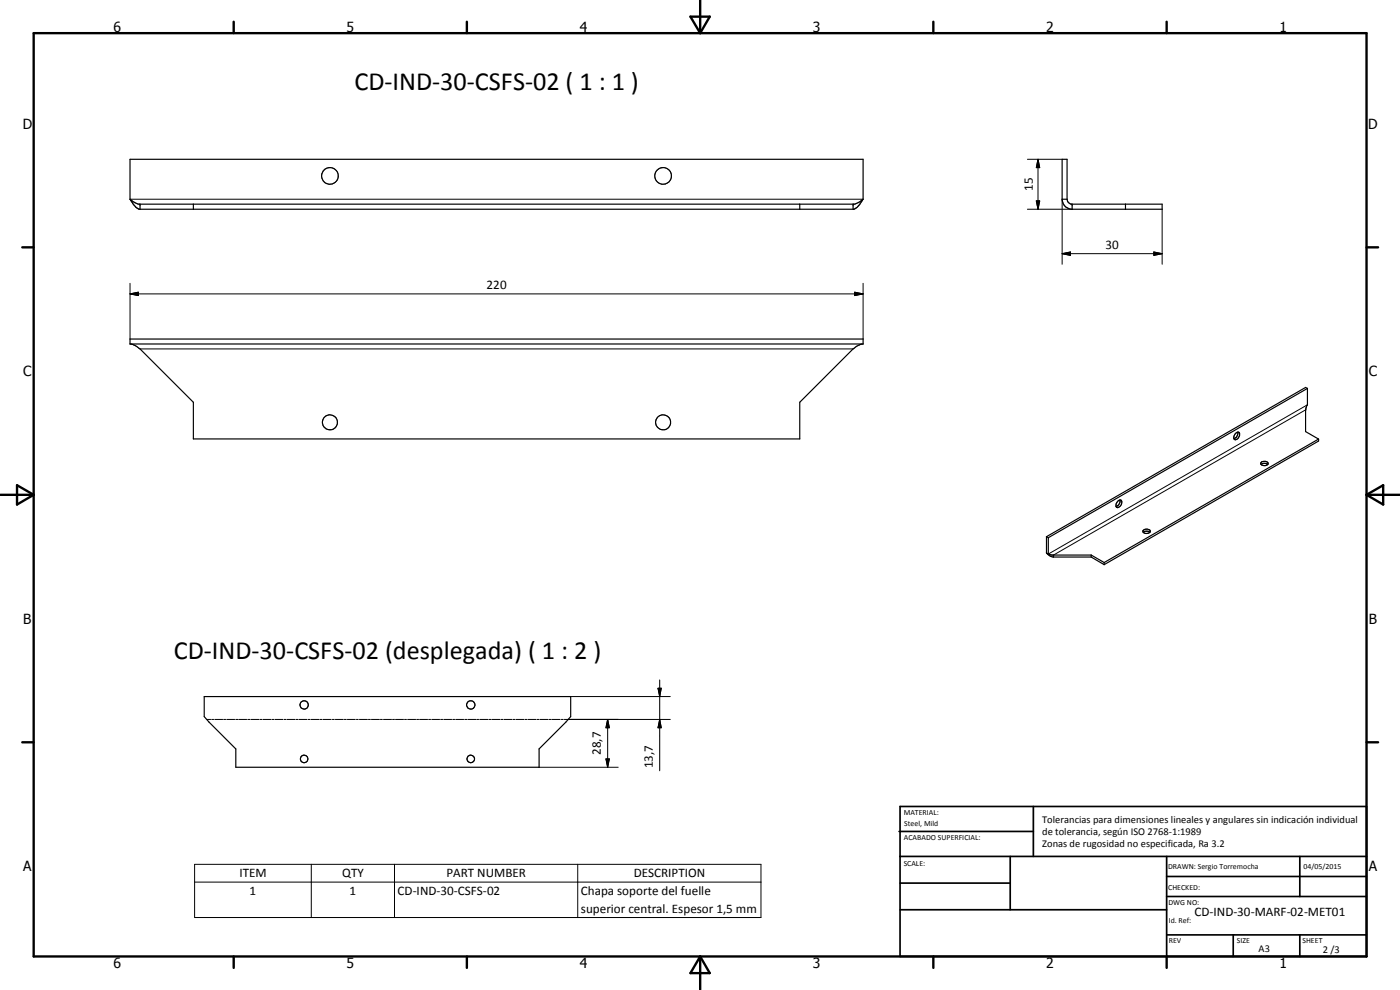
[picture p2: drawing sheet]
<svg xmlns="http://www.w3.org/2000/svg" width="420mm" height="297mm" viewBox="0 0 420 297" stroke-linecap="round" stroke-linejoin="round" font-family="sans-serif">
<g fill="none" stroke="#000" stroke-width=".35">
<path d="M39 59.8l1.7 2.3 1.1 .7h214.4l1.1-.7 1.7-2.3M39 59.8l1.2 .8 1.4 .7h214.8l1.5-.7 1.1-.8M39 59.8v-12h220v12M318.8 59.8a3.1 3.1 0 0 0 2.7 3h27.3v-1.5h-27.3l-.8-.5-.5-1M318.8 59.8v-12h1.4v12M318.8 59.8h1.4M42 61.3v1.5M58 61.3v1.5M240 61.3v1.5M256 61.3v1.5M321.8 61.3v1.5M337.8 61.3v1.5"/>
<path d="M39 103.2l1.5 .5 1.5 1 16 16v11h182v-11l16-16a5.9 5.9 0 0 1 3-1.5M39 103.2v-1.5h220v1.5M39 103.2h220M392.4 116.5v5l-.6 1.5v6.5l3.9 2.2M392.4 116.5l-77.8 44.8M392.4 116.5l-.6-.3-77.7 44.8M370.7 130.1a.73 .73 0 0 1 1.3-.1 1.53 1.53 0 0 1-1.4 1.9 1.24 1.24 0 0 1 .1-1.8zM371.5 129.7a1.81 1.81 0 0 1-1.2 1.9M378.5 138.7a1.14 1.14 0 0 1 1.2-.4 1.14 1.14 0 0 1 .8 1 1.29 1.29 0 0 1-2.1-.4zM378.5 139.4a1.5 1.5 0 0 1 1.9 0M395.7 131.7v.6l-64.3 37.1M395.7 131.7l-64.3 37.1"/>
<path d="M335.6 150.3a.6 .6 0 0 1 .7-.3 .6 .6 0 0 1 .4 .7 1.17 1.17 0 0 1-.5 1.3 1.17 1.17 0 0 1-1.2 .1v-.9zM336.1 150a1.68 1.68 0 0 1-1.1 2M343.1 159.1a1.28 1.28 0 0 1 2.1 .4 1.22 1.22 0 0 1-1.2 .6 1.22 1.22 0 0 1-1-.8zM343.1 159.7a1.57 1.57 0 0 1 2 0M314.1 165.9l1.1 .9 1 .3M314.1 165.9l.5 .3M314.1 161v4.9M314.1 161l.5 .3M314.6 166.2l1.1 .3h11.8M314.6 161.3v4.9M316.2 166.5v.6M316.2 167.1h11.3"/>
<path d="M327.5 167.1l3.9 2.3M327.5 166.5l3.9 2.3M327.5 166.5v.6M331.4 168.8v.6M61.3 209h110v6l-9.5 9.7v5.5h-91v-5.5l-9.5-9.7z"/>
<circle cx="99" cy="52.8" r="2.5"/>
<circle cx="199" cy="52.8" r="2.49"/>
<circle cx="99" cy="126.7" r="2.26"/>
<circle cx="199" cy="126.7" r="2.25"/>
<circle cx="91.3" cy="211.5" r="1.23"/>
<circle cx="141.3" cy="211.5" r="1.24"/>
<circle cx="91.3" cy="227.7" r="1.13"/>
<circle cx="141.3" cy="227.7" r="1.14"/>
</g>
<g fill="none" stroke="#000" stroke-width=".3">
<path d="M39 59.8h220M308.3 47.8h10.5M311.5 47.8l.5 2.5h-1zM311.5 47.8v15M318.8 59.8v19.5M308.3 62.8h13.5M311 60.3h1l-.5 2.5zM318.8 76.1l2.5-.5v1zM318.8 76.1h30M346.3 75.6l2.5 .5-2.5 .5zM348.8 62.8v16.5M39 88.2l2.5-.5v1z"/>
<path d="M39 88.2h220M39 85v16.7M256.5 87.7l2.5 .5-2.5 .5zM259 85v16.7M42 104.7h214M391.8 123l-75.6 43.5M392.4 121.5l-77.8 44.7M62 215.9h1.2M63.5 215.9h.7M64.5 215.9h2.4M67.1 215.9h.7M68.1 215.9h2.4"/>
<path d="M70.8 215.9h.6M71.7 215.9h2.4M74.4 215.9h.6M75.3 215.9h2.4M78 215.9h.6M78.9 215.9h2.4M81.6 215.9h.6M82.5 215.9h2.4M85.2 215.9h.6M86.1 215.9h2.4M88.8 215.9h.6M89.7 215.9h2.4"/>
<path d="M92.5 215.9h.6M93.4 215.9h2.4M96.1 215.9h.6M97 215.9h2.4M99.7 215.9h.6M100.6 215.9h2.4M103.3 215.9h.6M104.2 215.9h2.4M107 215.9h.5M107.9 215.9h2.4M110.6 215.9h.6M111.5 215.9h2.4"/>
<path d="M114.2 215.9h.6M115.1 215.9h2.4M117.8 215.9h.6M118.7 215.9h2.4M121.4 215.9h.6M122.3 215.9h2.4M125 215.9h.6M125.9 215.9h2.4M128.6 215.9h.6M129.6 215.9h2.3M132.2 215.9h.7M133.2 215.9h2.4"/>
<path d="M135.9 215.9h.6M136.8 215.9h2.4M139.5 215.9h.6M140.4 215.9h2.4M143.1 215.9h.6M144 215.9h2.4M146.7 215.9h.7M147.6 215.9h2.4M150.3 215.9h.6M151.2 215.9h2.5M154 215.9h.5M154.8 215.9h2.5"/>
<path d="M157.6 215.9h.6M158.5 215.9h2.4M161.2 215.9h.6M162.1 215.9h2.4M164.8 215.9h.6M165.7 215.9h2.4M168.4 215.9h.6M169.3 215.9h31.9M171.3 209h29.9M182.4 215.9l.5 2.5h-1zM182.4 215.9v14.3M197.5 206.5h.9l-.4 2.5z"/>
<path d="M198 215.9l.4 2.5h-.9zM198 204v27.3M161.8 230.2h23.7M181.9 227.7h1l-.5 2.5zM58.4 259.3h170v16h-170zM93.4 259.3v16M118.4 259.3v16M173.4 259.3v16M58.4 264.7h170"/>
</g>
<g fill="none" stroke="#000" stroke-width=".71">
<path d="M10.1 9.9h400v277.1h-400zM70.1 6.5v3.4M140.1 6.5v3.4M207.2 5h5.8l-2.9 4.9zM210.1 0v9.9M280.1 6.5v3.4M350.1 6.5v3.4M6.7 74.2h3.4M410.1 74.2h3.5M.1 148.5h10M5.1 145.6l5 2.9-5 2.9zM410.1 148.5h10"/>
<path d="M410.1 148.5l5-2.9v5.8zM6.7 222.7h3.4M410.1 222.7h3.5M70.1 287v3.4M140.1 287v3.4M210.1 287v10M210.1 287l2.9 5h-5.8zM280.1 287v3.4M350.1 287v3.4"/>
</g>
<g fill="none" stroke="#000" stroke-width=".51">
<path d="M269.8 249.5h40.3M270.1 242h140v45h-140zM270.1 257h140M303.2 257v16M310.1 242v15M350.1 257v30M390.1 257v12M270.1 265h33.1M270.1 273h80M350.1 269h60M350.1 263h60M350.1 280.5h60"/>
<path d="M370.1 280.5v6.5M390.1 280.5v6.5"/>
</g>
<path d="M311.5 47.8l.5 2.5h-1zM311 60.3h1l-.5 2.5zM318.8 76.1l2.5-.5v1zM346.3 75.6l2.5 .5-2.5 .5zM39 88.2l2.5-.5v1zM256.5 87.7l2.5 .5-2.5 .5zM182.4 215.9l.5 2.5h-1zM197.5 206.5h.9l-.4 2.5zM198 215.9l.4 2.5h-.9zM181.9 227.7h1l-.5 2.5z" fill="#000"/>
<g font-size="7.9">
<text x="106.4" y="27">CD-IND-30-CSFS-02 ( 1 : 1 )</text>
<text x="52.1" y="197.9">CD-IND-30-CSFS-02 (desplegada) ( 1 : 2 )</text>
</g>
<g font-size="4.2">
<text x="34" y="9.6">6</text>
<text x="104" y="9.6">5</text>
<text x="174" y="9.6">4</text>
<text x="244" y="9.6">3</text>
<text x="314" y="9.6">2</text>
<text x="384" y="9.6">1</text>
<text x="6.8" y="38.7">D</text>
<text x="410.6" y="38.7">D</text>
<text x="7" y="112.9">C</text>
<text x="410.8" y="112.9">C</text>
<text x="7" y="187.1">B</text>
<text x="410.8" y="187.1">B</text>
<text x="7" y="261.4">A</text>
<text x="410.8" y="261.4">A</text>
<text x="34" y="290.4">6</text>
<text x="104" y="290.4">5</text>
<text x="174" y="290.4">4</text>
<text x="244" y="290.4">3</text>
<text x="314" y="290.4">2</text>
<text x="384" y="290.4">1</text>
</g>
<g font-size="3.9">
<text x="310" y="57.3" transform="rotate(-90 310 57.3)">15</text>
<text x="331.8" y="74.6">30</text>
<text x="146" y="86.7">220</text>
<text x="180.3" y="226.5" transform="rotate(-90 180.3 226.5)">28,7</text>
<text x="195.9" y="230.5" transform="rotate(-90 195.9 230.5)">13,7</text>
<text x="71.8" y="263.3">ITEM</text>
<text x="102.7" y="263.3">QTY</text>
<text x="134" y="263.3">PART NUMBER</text>
<text x="190.2" y="263.3">DESCRIPTION</text>
<text x="74.9" y="268.6">1</text>
<text x="104.9" y="268.6">1</text>
<text x="119.3" y="268.6">CD-IND-30-CSFS-02</text>
<text x="174.3" y="268.6">Chapa soporte del fuelle</text>
<text x="174.3" y="274">superior central. Espesor 1,5 mm</text>
<text x="358.5" y="275">CD-IND-30-MARF-02-MET01</text>
</g>
<g font-size="3.1">
<text x="312.7" y="246.8">Tolerancias para dimensiones lineales y angulares sin indicación individual</text>
<text x="312.7" y="250.4">de tolerancia, según ISO 2768-1:1989</text>
<text x="312.7" y="254">Zonas de rugosidad no especificada, Ra 3.2</text>
<text x="377.7" y="285.6">A3</text>
<text x="397" y="285.9">2 /3</text>
</g>
<g font-size="2.4">
<text x="271.2" y="244.4">MATERIAL:</text>
<text x="271.3" y="252">ACABADO SUPERFICIAL:</text>
<text x="271.4" y="247.9">Steel, Mild</text>
<text x="271.2" y="259.7">SCALE:</text>
<text x="350.6" y="260.8">DRAWN: Sergio Torremocha</text>
<text x="391.2" y="260.6">04/05/2015</text>
<text x="350.6" y="267">CHECKED:</text>
<text x="350.6" y="271.4">DWG NO:</text>
<text x="350.8" y="276.9">Id. Ref:</text>
<text x="350.8" y="282.8">REV</text>
<text x="371.2" y="282.9">SIZE</text>
<text x="390.9" y="282.9">SHEET</text>
</g>
</svg>
